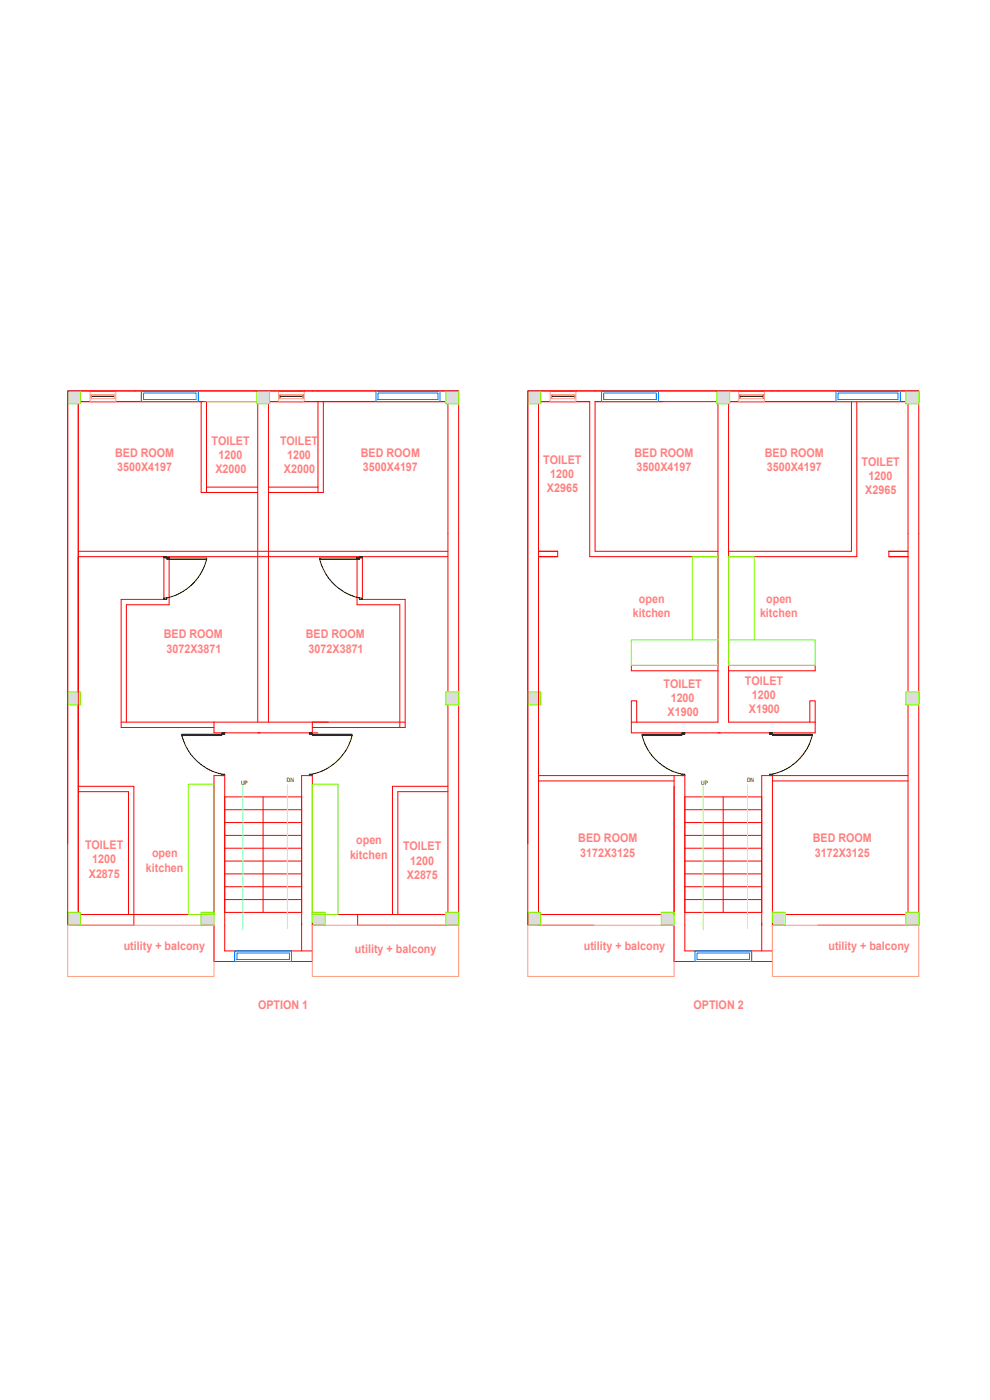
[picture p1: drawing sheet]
<svg xmlns="http://www.w3.org/2000/svg" width="297mm" height="420mm" viewBox="0 0 297 420" stroke-linecap="round" stroke-linejoin="round" font-family="sans-serif">
<!-- layer: WALL -->
<g fill="none" stroke="#f00" stroke-width=".3">
<path d="M135.9 117.3h-115.6v135.9M274 117.3h-115.6v135.9M23.5 120.5h53.5M23.5 120.5h37.3M23.5 120.5v153.3M60.4 120.5v27.3h16.9M62 120.5v27.3M77.3 120.5v96.2M78.4 120.5h55.4zM80.5 120.5v96.2M95.4 120.5v27.3M97 120.5v27.3h-16.5"/>
<path d="M134.4 120.5v153.3M215.1 120.5h-36.6v45h36.9M215.4 120.5v96.2h-26M216.5 120.5h55.3zM218.6 120.5v96.2h26M255.5 120.5v45h-36.9M257.1 120.5v46.6h-38.5M272.4 120.5v153.3M62 146.2h15.3M80.5 146.2h14.9M23.5 165.5h110.9M23.5 167.1h110.9"/>
<path d="M49.2 167.1v12.8h-12.8v38.4h27.8M50.7 167.1v14.4h-12.8v35.2M107.1 167.1v14.4h12.9v36.8M108.7 167.1v12.8h12.9v38.4h-27.9M161.6 165.5h5.7v1.6h-5.7h5.7M215.4 167.1h-38.5v-46.6h-15.3v153.3M272.4 165.5h-5.7v1.6h5.7h-5.7M215.4 199.7h-26v1.6h26M218.6 199.7h26v1.6h-26M36.4 216.7h27.8M64.2 216.7h34.3M64.2 216.7v3.2h13.8"/>
<path d="M77.3 219.9h18M121.6 216.7h-27.9v3.2M189.4 216.7v-6.4h1.6v6.4M189.4 216.7v3.2h26.7M243 216.7v-6.4h1.6v6.4M244.6 216.7v3.2h-29.2M23.5 236h16.7v41.7h-16.7M23.5 237.6h15.1v36.9M67.4 239.2h23.1M78.9 239.2v34.6M134.4 236h-16.6v38.5M134.4 237.6h-15v36.9"/>
<path d="M161.6 232.8h43.9v52.6h26.3M161.6 234.4h40.7M202.3 232.8v55.8h29.5v-55.8M205.5 239.2h23M217 239.2v34.6M231.8 234.4h40.6M272.4 232.8h-43.9v52.6M67.4 243h23.1M67.4 246.9h23.1M67.4 250.7h23.1M67.4 254.6h23.1M67.4 258.4h23.1"/>
<path d="M205.5 243h23M205.5 246.9h23M205.5 250.7h23M205.5 254.6h23M205.5 258.4h23M20.3 277.7v-160.4h117.3v160.4M23.5 274.5h36.9M67.4 262.3h23.1M67.4 266.1h23.1M67.4 270h23.1M67.4 273.8h23.1M97.6 274.5h36.2"/>
<path d="M107.3 274.5v3.2h26.5M158.4 277.7v-160.4h117.3v160.4M161.6 274.5h36.8M161.6 277.7h16.6M205.5 262.3h23M205.5 266.1h23M205.5 270h23M205.5 273.8h23M235.6 274.5h36.2M245.3 277.7h26.5M90.5 285.4v-52.6h3.2v55.8h-29.5v-55.8h3.2v52.6h26.3"/>
</g>
<!-- layer: Hatch 01_UC -->
<g fill="#dcdcdc" stroke="#dcdcdc" stroke-width=".3">
<path d="M20.3 117.3l3.9 3.9v-3.9zM20.3 117.3l3.9 3.9h-3.9z"/>
<path d="M77 117.3l3.9 3.9v-3.9zM77 117.3l3.9 3.9h-3.9z"/>
<path d="M133.8 117.3l3.8 3.9v-3.9zM133.8 117.3l3.8 3.9h-3.8z"/>
<path d="M20.3 273.8l3.9 3.9v-3.9zM20.3 273.8l3.9 3.9h-3.9z"/>
<path d="M133.8 273.8l3.8 3.9v-3.9zM133.8 273.8l3.8 3.9h-3.8z"/>
<path d="M20.3 207.7l3.9 3.8v-3.8zM20.3 207.7l3.9 3.8h-3.9z"/>
<path d="M133.8 207.7l3.8 3.8v-3.8zM133.8 207.7l3.8 3.8h-3.8z"/>
<path d="M60.4 273.8l3.8 3.9v-3.9zM60.4 273.8l3.8 3.9h-3.8z"/>
<path d="M93.7 273.8l3.9 3.9v-3.9zM93.7 273.8l3.9 3.9h-3.9z"/>
<path d="M158.4 117.3l3.8 3.9v-3.9zM158.4 117.3l3.8 3.9h-3.8z"/>
<path d="M215.1 117.3l3.8 3.9v-3.9zM215.1 117.3l3.8 3.9h-3.8z"/>
<path d="M271.8 117.3l3.9 3.9v-3.9zM271.8 117.3l3.9 3.9h-3.9z"/>
<path d="M158.4 273.8l3.8 3.9v-3.9zM158.4 273.8l3.8 3.9h-3.8z"/>
<path d="M271.8 273.8l3.9 3.9v-3.9zM271.8 273.8l3.9 3.9h-3.9z"/>
<path d="M158.4 207.7l3.8 3.8v-3.8zM158.4 207.7l3.8 3.8h-3.8z"/>
<path d="M271.8 207.7l3.9 3.8v-3.8zM271.8 207.7l3.9 3.8h-3.9z"/>
<path d="M198.4 273.8l3.9 3.9v-3.9zM198.4 273.8l3.9 3.9h-3.9z"/>
<path d="M231.8 273.8l3.8 3.9v-3.9zM231.8 273.8l3.8 3.9h-3.8z"/>
</g>
<!-- layer: abrd_WALL -->
<g fill="none" stroke="#7fff00" stroke-width=".3">
<path d="M20.3 117.3h3.9v3.9h-3.9zM77 117.3h3.9v3.9h-3.9zM133.8 117.3h3.8v3.9h-3.8zM158.4 117.3h3.8v3.9h-3.8zM215.1 117.3h3.8v3.9h-3.8zM271.8 117.3h3.9v3.9h-3.9zM62 120.5h15M207.7 192v-24.9h7.7v32.6h-26v-7.7h26M218.6 192h26v7.7h-26v-32.6h7.7v24.9M20.3 207.7h3.9v3.8h-3.9zM133.8 207.7h3.8v3.8h-3.8zM158.4 207.7h3.8v3.8h-3.8z"/>
<path d="M271.8 207.7h3.9v3.8h-3.9zM56.5 235.3h7.7v39.2h-7.7zM93.7 235.3h7.7v39.2h-7.7zM20.3 273.8h3.9v3.9h-3.9zM60.4 273.8h3.8v3.9h-3.8zM93.7 273.8h3.9v3.9h-3.9zM133.8 273.8h3.8v3.9h-3.8zM158.4 273.8h3.8v3.9h-3.8zM198.4 273.8h3.9v3.9h-3.9zM202.3 273.8v.7M231.8 273.8h3.8v3.9h-3.8zM271.8 273.8h3.9v3.9h-3.9z"/>
</g>
<!-- layer: DIMENSIONS -->
<path d="M72.9 235.9v43.2M86.2 235.6v43.1M210.9 235.9v43.2M224.3 235.6v43.1" fill="none" stroke="#7fffdf" stroke-width=".3"/>
<!-- layer: 0 -->
<g fill="none" stroke="#000" stroke-width=".3">
<path d="M27 117.4h7.7M27.4 118.9v.1M27.4 118.9h7M27.4 118.4v.5M27.4 119v.6M34.3 118.9l.1 .1zM34.4 118.4v.5M34.4 119v.6M34.4 119h.1M83.6 117.4h7.7M83.9 118.9h7M83.9 118.9v.1"/>
<path d="M84 118.9v.1M84 118.4v.5M84 119v.6M90.8 118.9l.2 .1zM90.9 118.4v.5M90.9 119v.6M90.9 119h.1M165.1 117.4h7.7M165.4 118.9h7.1M165.4 118.9v.1M165.5 118.9v.1M165.5 118.4v.5"/>
<path d="M165.5 119v.6M172.4 118.9l.1 .1zM172.4 118.4v.5M172.4 119v.6M172.5 119h.1M221.6 117.4h7.7M222 118.9h7M222 118.9v.1M222 118.4v.5M222 119v.6M228.9 118.9l.1 .1zM229 118.4v.5"/>
<path d="M229 119v.6M229 119h.1M27 120.4h7.7M83.6 120.4h7.7M165.1 120.4h7.7M221.6 120.4h7.7"/>
</g>
<!-- layer: abrd_FURN -->
<path d="M27 117.3h7.7v3.2h-7.7zM27.4 118.4h7v1.2h-7zM83.6 117.3h7.7v3.2h-7.7zM84 118.4h6.9v1.2h-6.9zM165.1 117.3h7.7v3.2h-7.7zM165.5 118.4h6.9v1.2h-6.9zM221.6 117.3h7.7v3.2h-7.7zM222 118.4h7v1.2h-7zM20.3 277.7h43.9v15.3h-43.9zM93.7 277.7h43.9v15.3h-43.9zM158.4 277.7h43.9v15.3h-43.9zM231.8 277.7h43.9v15.3h-43.9z" fill="none" stroke="#ff9f7f" stroke-width=".3"/>
<!-- layer: A-Door -->
<path d="M42.4 117.3h17.1v3.2h-17.1zM43.1 118h15.8v1.9h-15.8zM112.8 117.3h19.3v3.2h-19.3zM113.4 118h18v1.9h-18zM180.5 117.3h17.1v3.2h-17.1zM181.1 118h15.8v1.9h-15.8zM250.8 117.3h19.3v3.2h-19.3zM251.4 118h18.1v1.9h-18.1zM70.4 285.4h17.1v3.2h-17.1zM71.1 286h15.8v1.9h-15.8zM208.5 285.4h17v3.2h-17zM209.1 286h15.8v1.9h-15.8z" fill="none" stroke="#007fff" stroke-width=".3"/>
<!-- layer: A-TITLE -->
<g fill="none" stroke="#000" stroke-width=".3">
<path d="M49.2 179.5h.8v.4h-.8zM49.2 167.1h.8v.3h-.8zM50 167.4h12v.5h-12zM62 167.9a15.8 15.8 0 0 1-12 11.6M95.9 167.4h12v.5h-12zM95.9 167.9a15.8 15.8 0 0 0 12 11.6M107.9 179.5h.8v.4h-.8zM107.9 167.1h.8v.3h-.8zM66.5 219.9h.9v.5h-.9zM92.8 219.9h.9v.5h-.9zM204.6 219.9h.9v.5h-.9zM230.9 219.9h.9v.5h-.9z"/>
<path d="M54.6 220.4h11.9v.3h-11.9zM54.6 220.7a15.9 15.9 0 0 0 11.9 11.6M66.5 232.3h.9v.5h-.9zM92.8 232.3h.9v.5h-.9zM93.7 220.4h11.9v.3h-11.9zM105.6 220.7a15.8 15.8 0 0 1-11.9 11.6M192.6 220.4h12v.3h-12zM192.6 220.7a15.8 15.8 0 0 0 12 11.6M204.6 232.3h.9v.5h-.9zM230.9 232.3h.9v.5h-.9zM231.8 220.4h11.9v.3h-11.9zM243.7 220.7a15.8 15.8 0 0 1-11.9 11.6"/>
</g>
<g font-size="3.6" fill="#ff7f7f">
<text x="34.5" y="137">BED ROOM</text>
<text x="63.4" y="133.4">TOILET</text>
<text x="65.6" y="137.7">1200</text>
<text x="84" y="133.4">TOILET</text>
<text x="86.1" y="137.7">1200</text>
<text x="108.3" y="137">BED ROOM</text>
<text x="190.4" y="137">BED ROOM</text>
<text x="229.5" y="137">BED ROOM</text>
<text x="35.2" y="141.4">3500X4197</text>
<text x="64.6" y="142">X2000</text>
<text x="85.2" y="142">X2000</text>
<text x="108.9" y="141.4">3500X4197</text>
<text x="163" y="139.1">TOILET</text>
<text x="165.1" y="143.4">1200</text>
<text x="191" y="141.4">3500X4197</text>
<text x="230.1" y="141.4">3500X4197</text>
<text x="258.5" y="139.8">TOILET</text>
<text x="164.1" y="147.7">X2965</text>
<text x="259.6" y="148.4">X2965</text>
<text x="260.6" y="144">1200</text>
<text x="189.9" y="185.1">kitchen</text>
<text x="191.7" y="180.8">open</text>
<text x="228" y="185.1">kitchen</text>
<text x="229.9" y="180.8">open</text>
<text x="49.1" y="191.6">BED ROOM</text>
<text x="91.8" y="191.6">BED ROOM</text>
<text x="50" y="195.9">3072X3871</text>
<text x="92.6" y="195.9">3072X3871</text>
<text x="199.1" y="206.4">TOILET</text>
<text x="223.5" y="205.5">TOILET</text>
<text x="225.6" y="209.8">1200</text>
<text x="200.3" y="215">X1900</text>
<text x="201.2" y="210.7">1200</text>
<text x="224.7" y="214.1">X1900</text>
<text x="25.5" y="254.8">TOILET</text>
<text x="45.6" y="257.3">open</text>
<text x="105" y="257.7">kitchen</text>
<text x="106.9" y="253.4">open</text>
<text x="120.9" y="255.2">TOILET</text>
<text x="173.5" y="252.8">BED ROOM</text>
<text x="174.1" y="257.1">3172X3125</text>
<text x="243.9" y="252.8">BED ROOM</text>
<text x="244.5" y="257.1">3172X3125</text>
<text x="26.7" y="263.4">X2875</text>
<text x="27.6" y="259.1">1200</text>
<text x="43.8" y="261.5">kitchen</text>
<text x="122.1" y="263.8">X2875</text>
<text x="123" y="259.5">1200</text>
<text x="37.1" y="285.2">utility + balcony</text>
<text x="106.5" y="286.1">utility + balcony</text>
<text x="175.2" y="285.2">utility + balcony</text>
<text x="248.6" y="285.2">utility + balcony</text>
<text x="77.4" y="302.9">OPTION 1</text>
<text x="208.1" y="302.9">OPTION 2</text>
</g>
<g font-size="1.8">
<text x="72.3" y="235.7">UP</text>
<text x="86.1" y="234.7">DN</text>
<text x="210.4" y="235.7">UP</text>
<text x="224.1" y="234.7">DN</text>
</g>
</svg>
